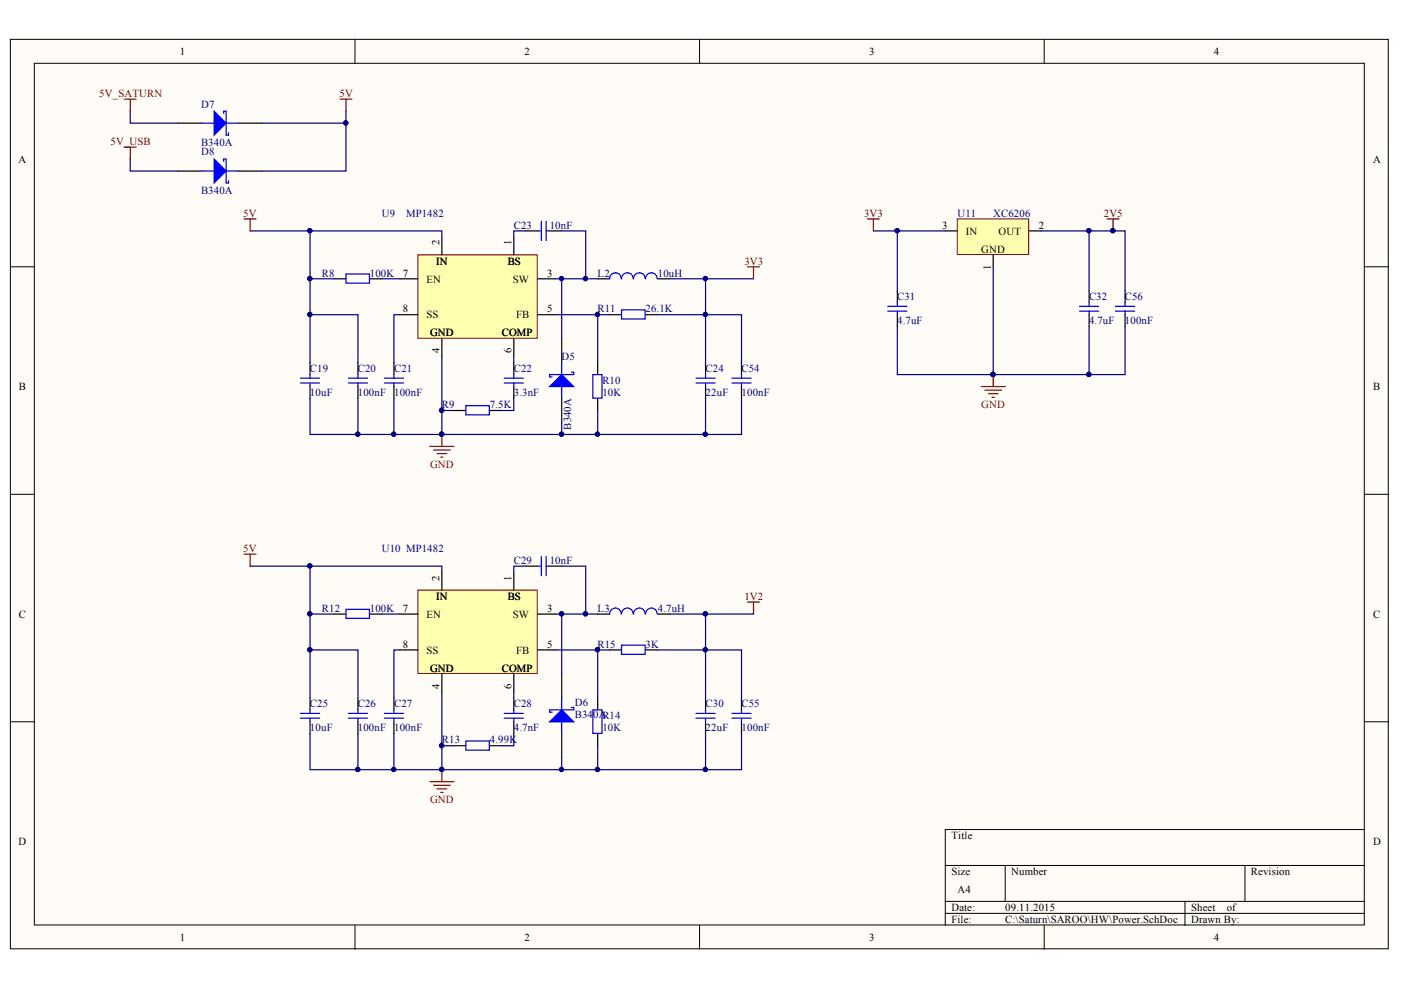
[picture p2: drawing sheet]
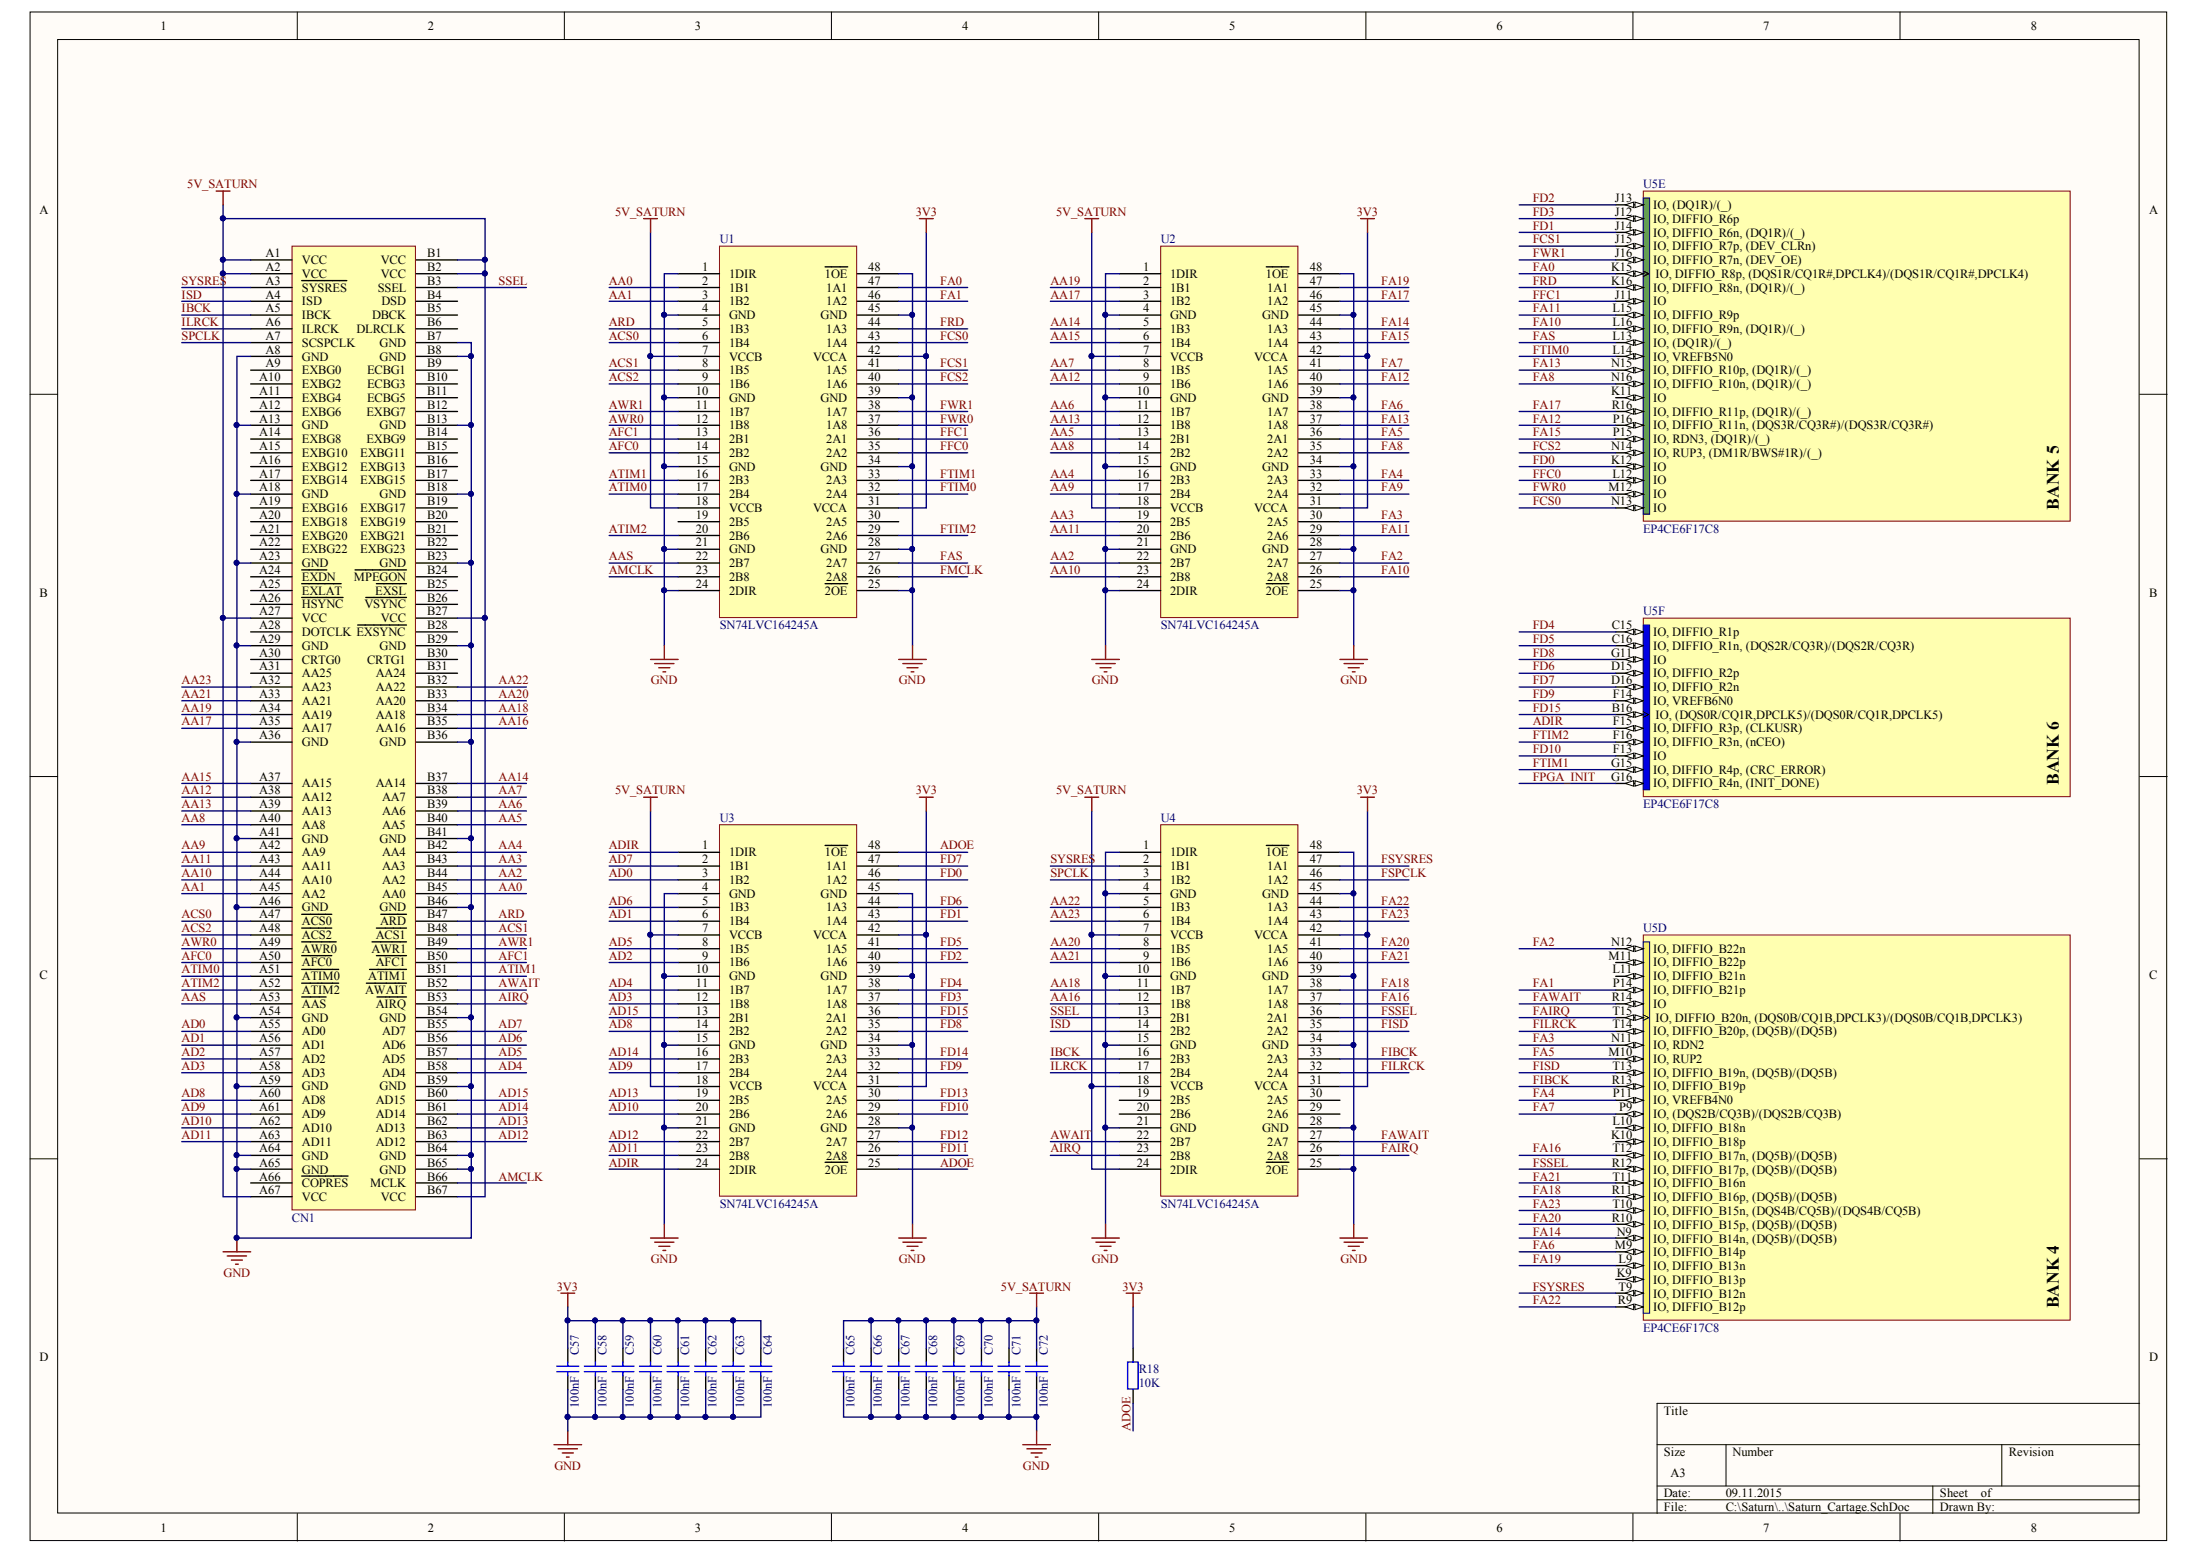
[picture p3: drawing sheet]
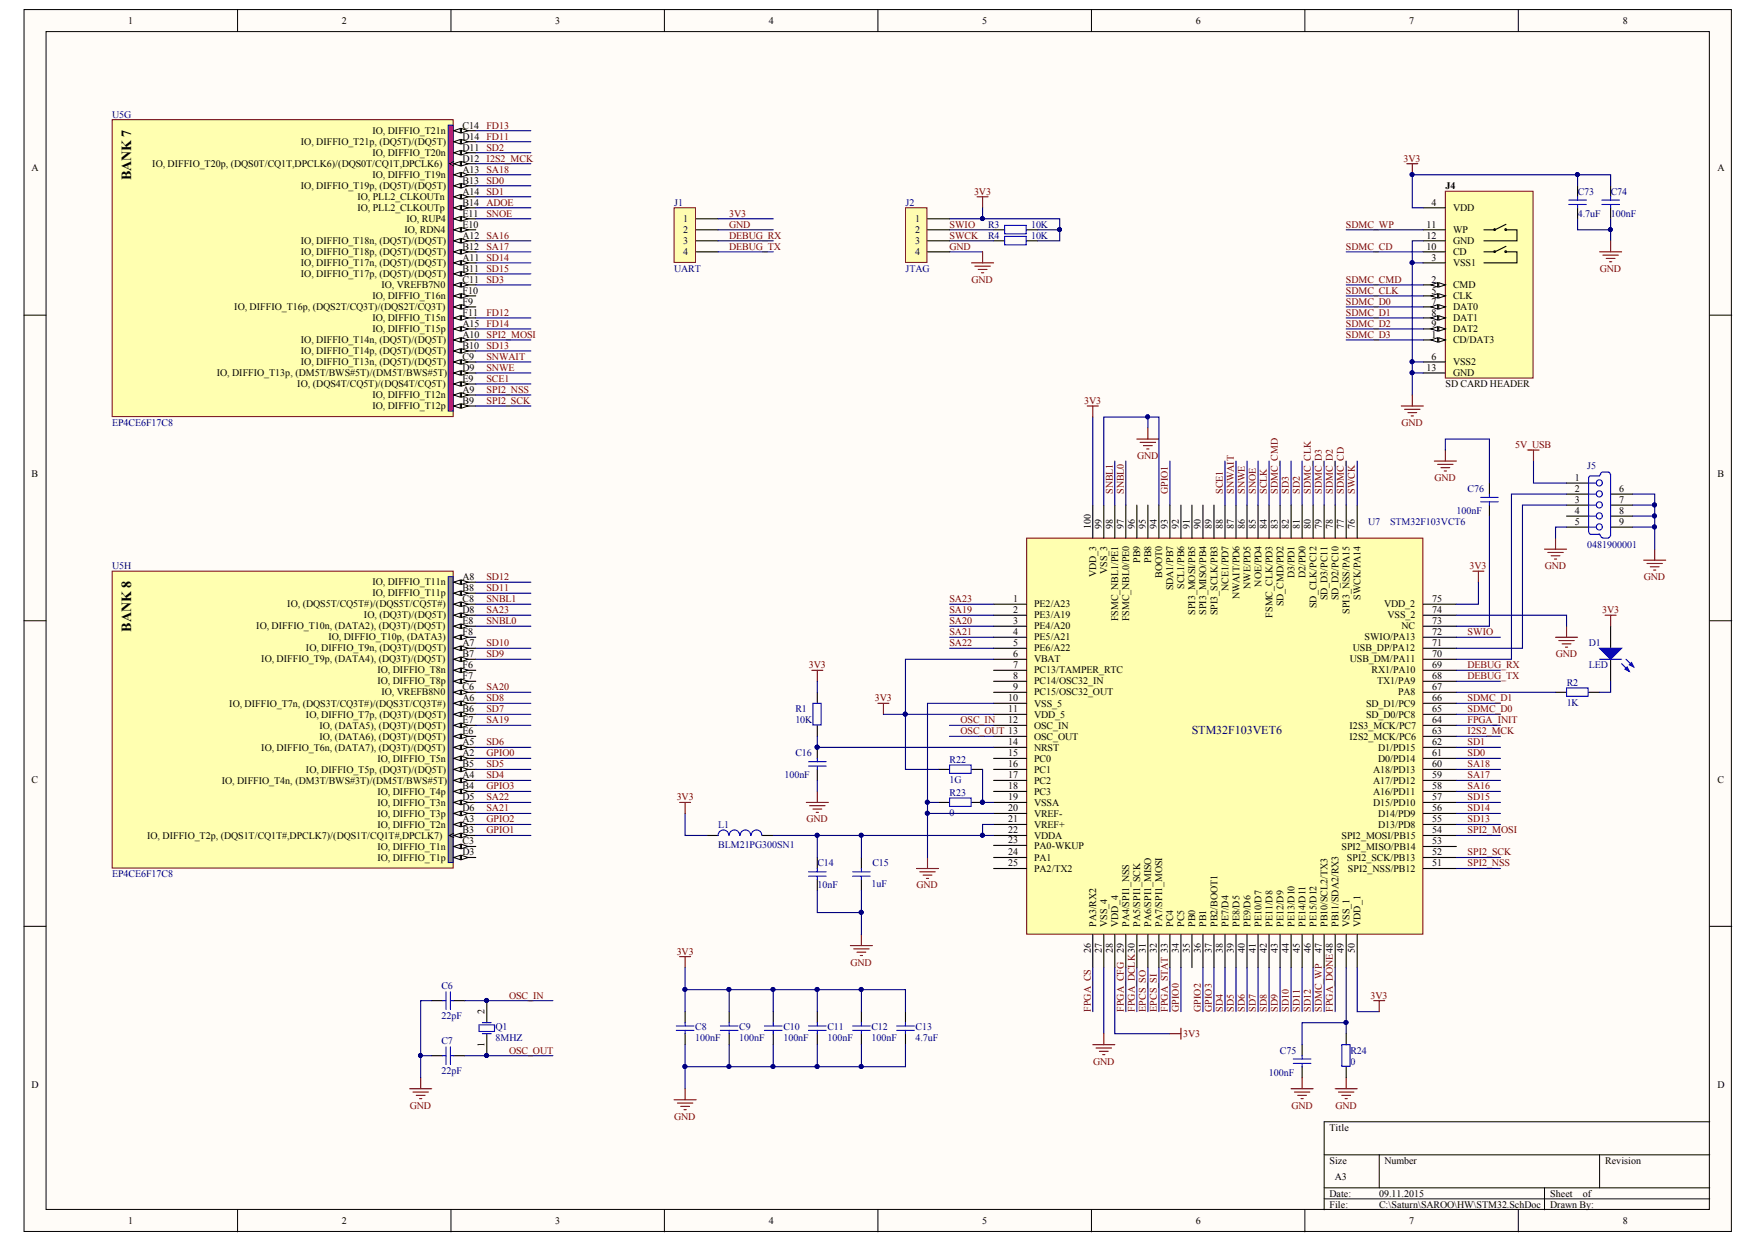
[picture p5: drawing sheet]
# Altium project ssmaster.PrjPCB
3 sheets, 87 parts. Net scope: global (net labels, ports and power ports of the same name join across sheets).
Board file: ssmaster.PcbDoc
Sheets:
  Saturn_Cartage.SchDoc
  STM32.SchDoc
  Power.SchDoc

## Sheet Saturn_Cartage.SchDoc
size A3

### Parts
C57  100nF  [C0603]
C58  100nF  [C0603]
C59  100nF  [C0603]
C60  100nF  [C0603]
C61  100nF  [C0603]
C62  100nF  [C0603]
C63  100nF  [C0603]
C64  100nF  [C0603]
C65  100nF  [C0603]
C66  100nF  [C0603]
C67  100nF  [C0603]
C68  100nF  [C0603]
C69  100nF  [C0603]
C70  100nF  [C0603]
C71  100nF  [C0603]
C72  100nF  [C0603]
CN1  SaturnCartage  [Saturn_cart]  (value not drawn)
R18  10K  [R0603]
U1  SN74LVC164245A  [DGG048]
U2  SN74LVC164245A  [DGG048]
U3  SN74LVC164245A  [DGG048]
U4  SN74LVC164245A  [DGG048]
U5  EP4CE6F17C8  [FBGA256]  (parts D,E,F of 13)

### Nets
3V3: C57.2 C58.2 C59.2 C60.2 C61.2 C62.2 C63.2 C64.2 R18.2 U1.31(VCCA) U1.42(VCCA) U2.31(VCCA) U2.42(VCCA) U3.31(VCCA) U3.42(VCCA) U4.31(VCCA) U4.42(VCCA)
5V_SATURN: C65.2 C66.2 C67.2 C68.2 C69.2 C70.2 C71.2 C72.2 CN1.A1(VCC) CN1.A2(VCC) CN1.A27(VCC) CN1.A67(VCC) CN1.B1(VCC) CN1.B2(VCC) CN1.B27(VCC) CN1.B67(VCC) U1.7(VCCB) U1.18(VCCB) U2.7(VCCB) U2.18(VCCB) U3.7(VCCB) U3.18(VCCB) U4.7(VCCB) U4.18(VCCB) U4.24(2DIR)
GND: C57.1 C58.1 C59.1 C60.1 C61.1 C62.1 C63.1 C64.1 C65.1 C66.1 C67.1 C68.1 C69.1 C70.1 C71.1 C72.1 CN1.A8(GND) CN1.A13(GND) CN1.A18(GND) CN1.A23(GND) CN1.A29(GND) CN1.A36(GND) CN1.A41(GND) CN1.A46(GND) CN1.A54(GND) CN1.A59(GND) CN1.A64(GND) CN1.A65(GND) CN1.B7(GND) CN1.B8(GND) CN1.B13(GND) CN1.B18(GND) CN1.B23(GND) CN1.B29(GND) CN1.B36(GND) CN1.B41(GND) CN1.B46(GND) CN1.B54(GND) CN1.B59(GND) CN1.B64(GND) CN1.B65(GND) U1.1(1DIR) U1.4(GND) U1.10(GND) U1.15(GND) U1.21(GND) U1.24(2DIR) U1.25(~{2OE}) U1.28(GND) U1.34(GND) U1.39(GND) U1.45(GND) U1.48(~{1OE}) U2.1(1DIR) U2.4(GND) U2.10(GND) U2.15(GND) U2.21(GND) U2.24(2DIR) U2.25(~{2OE}) U2.28(GND) U2.34(GND) U2.39(GND) U2.45(GND) U2.48(~{1OE}) U3.4(GND) U3.10(GND) U3.15(GND) U3.21(GND) U3.28(GND) U3.34(GND) U3.39(GND) U3.45(GND) U4.1(1DIR) U4.4(GND) U4.10(GND) U4.15(GND) U4.21(GND) U4.25(~{2OE}) U4.28(GND) U4.34(GND) U4.39(GND) U4.45(GND) U4.48(~{1OE})
AA0: CN1.B45(AA0) U1.2(1B1)
AA1: CN1.A45(AA2) U1.3(1B2)
AA2: CN1.B44(AA2) U2.22(2B7)
AA3: CN1.B43(AA3) U2.19(2B5)
AA4: CN1.B42(AA4) U2.16(2B3)
AA5: CN1.B40(AA5) U2.13(2B1)
AA6: CN1.B39(AA6) U2.11(1B7)
AA7: CN1.B38(AA7) U2.8(1B5)
AA8: CN1.A40(AA8) U2.14(2B2)
AA9: CN1.A42(AA9) U2.17(2B4)
AA10: CN1.A44(AA10) U2.23(2B8)
AA11: CN1.A43(AA11) U2.20(2B6)
AA12: CN1.A38(AA12) U2.9(1B6)
AA13: CN1.A39(AA13) U2.12(1B8)
AA14: CN1.B37(AA14) U2.5(1B3)
AA15: CN1.A37(AA15) U2.6(1B4)
AA16: CN1.B35(AA16) U4.12(1B8)
AA17: CN1.A35(AA17) U2.3(1B2)
AA18: CN1.B34(AA18) U4.11(1B7)
AA19: CN1.A34(AA19) U2.2(1B1)
AA20: CN1.B33(AA20) U4.8(1B5)
AA21: CN1.A33(AA21) U4.9(1B6)
AA22: CN1.B32(AA22) U4.5(1B3)
AA23: CN1.A32(AA23) U4.6(1B4)
AAS: CN1.A53(~{AAS}) U1.22(2B7)
ACS0: CN1.A47(~{ACS0}) U1.6(1B4)
ACS1: CN1.B48(~{ACS1}) U1.8(1B5)
ACS2: CN1.A48(~{ACS2}) U1.9(1B6)
AD0: CN1.A55(AD0) U3.3(1B2)
AD1: CN1.A56(AD1) U3.6(1B4)
AD2: CN1.A57(AD2) U3.9(1B6)
AD3: CN1.A58(AD3) U3.12(1B8)
AD4: CN1.B58(AD4) U3.11(1B7)
AD5: CN1.B57(AD5) U3.8(1B5)
AD6: CN1.B56(AD6) U3.5(1B3)
AD7: CN1.B55(AD7) U3.2(1B1)
AD8: CN1.A60(AD8) U3.14(2B2)
AD9: CN1.A61(AD9) U3.17(2B4)
AD10: CN1.A62(AD10) U3.20(2B6)
AD11: CN1.A63(AD11) U3.23(2B8)
AD12: CN1.B63(AD12) U3.22(2B7)
AD13: CN1.B62(AD13) U3.19(2B5)
AD14: CN1.B61(AD14) U3.16(2B3)
AD15: CN1.B60(AD15) U3.13(2B1)
ADIR: U3.1(1DIR) U3.24(2DIR) U5.F15(IO,_DIFFIO_R3p,_(CLKUSR))
ADOE: R18.1 U3.25(~{2OE}) U3.48(~{1OE})
AFC0: CN1.A50(~{AFC0}) U1.14(2B2)
AFC1: CN1.B50(~{AFC1}) U1.13(2B1)
AIRQ: CN1.B53(~{AIRQ}) U4.23(2B8)
AMCLK: CN1.B66(MCLK) U1.23(2B8)
ARD: CN1.B47(~{ARD}) U1.5(1B3)
ATIM0: CN1.A51(~{ATIM0}) U1.17(2B4)
ATIM1: CN1.B51(~{ATIM1}) U1.16(2B3)
ATIM2: CN1.A52(~{ATIM2}) U1.20(2B6)
AWAIT: CN1.B52(~{AWAIT}) U4.22(2B7)
AWR0: CN1.A49(~{AWR0}) U1.12(1B8)
AWR1: CN1.B49(~{AWR1}) U1.11(1B7)
FA0: U1.47(1A1) U5.K15(IO,_DIFFIO_R8p,_(DQS1R/CQ1R#,DPCLK4)/(DQS1R/CQ1R#,DPCLK4))
FA1: U1.46(1A2) U5.P14(IO,_DIFFIO_B21p)
FA2: U2.27(2A7) U5.N12(IO,_DIFFIO_B22n)
FA3: U2.30(2A5) U5.N11(IO,_RDN2)
FA4: U2.33(2A3) U5.P11(IO,_VREFB4N0)
FA5: U2.36(2A1) U5.M10(IO,_RUP2)
FA6: U2.38(1A7) U5.M9(IO,_DIFFIO_B14p)
FA7: U2.41(1A5) U5.P9(IO,_(DQS2B/CQ3B)/(DQS2B/CQ3B))
FA8: U2.35(2A2) U5.N16(IO,_DIFFIO_R10n,_(DQ1R)/(_))
FA9: U2.32(2A4)
FA10: U2.26(2A8) U5.L16(IO,_DIFFIO_R9n,_(DQ1R)/(_))
FA11: U2.29(2A6) U5.L15(IO,_DIFFIO_R9p)
FA12: U2.40(1A6) U5.P16(IO,_DIFFIO_R11n,_(DQS3R/CQ3R#)/(DQS3R/CQ3R#))
FA13: U2.37(1A8) U5.N15(IO,_DIFFIO_R10p,_(DQ1R)/(_))
FA14: U2.44(1A3) U5.N9(IO,_DIFFIO_B14n,_(DQ5B)/(DQ5B))
FA15: U2.43(1A4) U5.P15(IO,_RDN3,_(DQ1R)/(_))
FA16: U4.37(1A8) U5.T12(IO,_DIFFIO_B17n,_(DQ5B)/(DQ5B))
FA17: U2.46(1A2) U5.R16(IO,_DIFFIO_R11p,_(DQ1R)/(_))
FA18: U4.38(1A7) U5.R11(IO,_DIFFIO_B16p,_(DQ5B)/(DQ5B))
FA19: U2.47(1A1) U5.L9(IO,_DIFFIO_B13n)
FA20: U4.41(1A5) U5.R10(IO,_DIFFIO_B15p,_(DQ5B)/(DQ5B))
FA21: U4.40(1A6) U5.T11(IO,_DIFFIO_B16n)
FA22: U4.44(1A3) U5.R9(IO,_DIFFIO_B12p)
FA23: U4.43(1A4) U5.T10(IO,_DIFFIO_B15n,_(DQS4B/CQ5B)/(DQS4B/CQ5B))
FAIRQ: U4.26(2A8) U5.T15(IO,_DIFFIO_B20n,_(DQS0B/CQ1B,DPCLK3)/(DQS0B/CQ1B,DPCLK3))
FAS: U1.27(2A7) U5.L13(IO,_(DQ1R)/(_))
FAWAIT: U4.27(2A7) U5.R14(IO)
FCS0: U1.43(1A4) U5.N13(IO)
FCS1: U1.41(1A5) U5.J15(IO,_DIFFIO_R7p,_(DEV_CLRn))
FCS2: U1.40(1A6) U5.N14(IO,_RUP3,_(DM1R/BWS#1R)/(_))
FD0: U3.46(1A2) U5.K12(IO)
FD1: U3.43(1A4) U5.J14(IO,_DIFFIO_R6n,_(DQ1R)/(_))
FD2: U3.40(1A6) U5.J13(IO,_(DQ1R)/(_))
FD3: U3.37(1A8) U5.J12(IO,_DIFFIO_R6p)
FD4: U3.38(1A7) U5.C15(IO,_DIFFIO_R1p)
FD5: U3.41(1A5) U5.C16(IO,_DIFFIO_R1n,_(DQS2R/CQ3R)/(DQS2R/CQ3R))
FD6: U3.44(1A3) U5.D15(IO,_DIFFIO_R2p)
FD7: U3.47(1A1) U5.D16(IO,_DIFFIO_R2n)
FD8: U3.35(2A2) U5.G11(IO)
FD9: U3.32(2A4) U5.F14(IO,_VREFB6N0)
FD10: U3.29(2A6) U5.F13(IO)
FD11: U3.26(2A8)
FD12: U3.27(2A7)
FD13: U3.30(2A5)
FD14: U3.33(2A3)
FD15: U3.36(2A1) U5.B16(IO,_(DQS0R/CQ1R,DPCLK5)/(DQS0R/CQ1R,DPCLK5))
FFC0: U1.35(2A2) U5.L12(IO)
FFC1: U1.36(2A1) U5.J11(IO)
FIBCK: U4.33(2A3) U5.R13(IO,_DIFFIO_B19p)
FILRCK: U4.32(2A4) U5.T14(IO,_DIFFIO_B20p,_(DQ5B)/(DQ5B))
FISD: U4.35(2A2) U5.T13(IO,_DIFFIO_B19n,_(DQ5B)/(DQ5B))
FMCLK: U1.26(2A8)
FPGA_INIT: U5.G16(IO,_DIFFIO_R4n,_(INIT_DONE))
FRD: U1.44(1A3) U5.K16(IO,_DIFFIO_R8n,_(DQ1R)/(_))
FSPCLK: U4.46(1A2)
FSSEL: U4.36(2A1) U5.R12(IO,_DIFFIO_B17p,_(DQ5B)/(DQ5B))
FSYSRES: U4.47(1A1) U5.T9(IO,_DIFFIO_B12n)
FTIM0: U1.32(2A4) U5.L14(IO,_VREFB5N0)
FTIM1: U1.33(2A3) U5.G15(IO,_DIFFIO_R4p,_(CRC_ERROR))
FTIM2: U1.29(2A6) U5.F16(IO,_DIFFIO_R3n,_(nCEO))
FWR0: U1.37(1A8) U5.M12(IO)
FWR1: U1.38(1A7) U5.J16(IO,_DIFFIO_R7n,_(DEV_OE))
IBCK: CN1.A5(IBCK) U4.16(2B3)
ILRCK: CN1.A6(ILRCK) U4.17(2B4)
ISD: CN1.A4(ISD) U4.14(2B2)
SPCLK: CN1.A7(SCSPCLK) U4.3(1B2)
SSEL: CN1.B3(SSEL) U4.13(2B1)
SYSRES: CN1.A3(~{SYSRES}) U4.2(1B1)

Not connected (* = marked no-connect by the designer): CN1 A9(EXBG0) A10(EXBG2) A11(EXBG4) A12(EXBG6) A14(EXBG8) A15(EXBG10) A16(EXBG12) A17(EXBG14) A19(EXBG16) A20(EXBG18) A21(EXBG20) A22(EXBG22) A24(~{EXD}N) A25(~{EXLAT}) A26(~{HSYNC}) A28(DOTCLK) A30(CRTG0) A31(AA25) A66(~{COPRES}) B4(DSD) B5(DBCK) B6(DLRCLK) B9(ECBG1) B10(ECBG3) B11(ECBG5) B12(EXBG7) B14(EXBG9) B15(EXBG11) B16(EXBG13) B17(EXBG15) B19(EXBG17) B20(EXBG19) B21(EXBG21) B22(EXBG23) B24(~{MPEGON}) B25(~{EXSL}) B26(~{VSYNC}) B28(~{EXSYNC}) B30(CRTG1) B31(AA24); U1 19(2B5) 30(2A5); U4 19(2B5) 20(2B6) 29(2A6) 30(2A5); U5 K9(IO,_DIFFIO_B13p) K10(IO,_DIFFIO_B18p) K11(IO) L10(IO,_DIFFIO_B18n) L11(IO,_DIFFIO_B21n) M11(IO,_DIFFIO_B22p)

## Sheet STM32.SchDoc
size A3

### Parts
C6  22pF  [C0603]
C7  22pF  [C0603]
C8  100nF  [C0603]
C9  100nF  [C0603]
C10  100nF  [C0603]
C11  100nF  [C0603]
C12  100nF  [C0603]
C13  4.7uF  [C0603]
C14  10nF  [C0603]
C15  1uF  [C0603]
C16  100nF  [C0603]
C73  4.7uF  [C0603]
C74  100nF  [C0603]
C75  100nF  [C0603]
C76  100nF  [C0603]
D1  LED  [D0603]
J1  UART  [SIP4]
J2  JTAG  [SIP4]
J4  SD CARD HEADER  [KSDC012551]
J5  0481900001  [Micro USB]
L1  BLM21PG300SN1  [R0805]
Q1  8MHZ  [SMD_CRYSTAL]
R1  10K  [R0603]
R2  1K  [R0603]
R3  10K  [R0603]
R4  10K  [R0603]
R22  1G  [R0603]
R23  0  [R0603]
R24  0  [R0603]
U5  EP4CE6F17C8  [FBGA256]  (parts G,H of 13)
U7  STM32F103VCT6  [TQFP-100]

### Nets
3V3: C8.2 C9.2 C10.2 C11.2 C12.2 C13.2 C73.2 C74.2 D1.1 J1.1 J2.1 J4.4(VDD) L1.1 R1.2 R3.2 R4.2 R22.2 U7.6(VBAT) U7.11(VDD_5) U7.28(VDD_4) U7.50(VDD_1) U7.75(VDD_2) U7.100(VDD_3)
5V_USB: J5.1(V_BUS_(5V))
GND: C6.2 C7.2 C8.1 C9.1 C10.1 C11.1 C12.1 C13.1 C14.1 C15.1 C16.2 C73.1 C74.1 C75.2 C76.1 J1.2 J2.4 J4.3(VSS1) J4.6(VSS2) J4.12(GND) J4.13(GND) J5.5(GND) J5.6(Tab) J5.7(Tab) J5.8(Tab) J5.9(Tab) R23.2 R24.2 U7.10(VSS_5) U7.20(VREF-) U7.27(VSS_4) U7.74(VSS_2) U7.94(BOOT0) U7.99(VSS_3)
ADOE: U5.B14(IO,_PLL2_CLKOUTp)
DEBUG_RX: J1.3 U7.69(RX1/PA10)
DEBUG_TX: J1.4 U7.68(TX1/PA9)
EPCS_SI: U7.32(PA7/SPI1_MOSI)
EPCS_SO: U7.31(PA6/SPI1_MISO)
FD11: U5.D14(IO,_DIFFIO_T21p,_(DQ5T)/(DQ5T))
FD12: U5.F11(IO,_DIFFIO_T15n)
FD13: U5.C14(IO,_DIFFIO_T21n)
FD14: U5.A15(IO,_DIFFIO_T15p)
FPGA_CFG: U7.29(PA4/SPI1_NSS)
FPGA_CS: U7.26(PA3/RX2)
FPGA_DCLK: U7.30(PA5/SPI1_SCK)
FPGA_DONE: U7.48(PB11/SDA2/RX3)
FPGA_INIT: U7.64(I2S3_MCK/PC7)
FPGA_STAT: U7.33(PC4)
GPIO0: U5.A2(IO,_DIFFIO_T5n) U7.34(PC5)
GPIO1: U5.B3(IO,_DIFFIO_T2p,_(DQS1T/CQ1T#,DPCLK7)/(DQS1T/CQ1T#,DPCLK7)) U7.93(SDA1/PB7)
GPIO2: U5.A3(IO,_DIFFIO_T2n) U7.36(PB1)
GPIO3: U5.B4(IO,_DIFFIO_T4p) U7.37(PB2/BOOT1)
I2S2_MCK: U5.D12(IO,_DIFFIO_T20p,_(DQS0T/CQ1T,DPCLK6)/(DQS0T/CQ1T,DPCLK6)) U7.63(I2S2_MCK/PC6)
OSC_IN: C6.1 Q1.2(OSC2) U7.12(OSC_IN)
OSC_OUT: C7.1 Q1.1(OSC1) U7.13(OSC_OUT)
SA16: U5.A12(IO,_DIFFIO_T18n,_(DQ5T)/(DQ5T)) U7.58(A16/PD11)
SA17: U5.B12(IO,_DIFFIO_T18p,_(DQ5T)/(DQ5T)) U7.59(A17/PD12)
SA18: U5.A13(IO,_DIFFIO_T19n) U7.60(A18/PD13)
SA19: U5.E7(IO,_(DATA5),_(DQ3T)/(DQ5T)) U7.2(PE3/A19)
SA20: U5.C6(IO,_VREFB8N0) U7.3(PE4/A20)
SA21: U5.D6(IO,_DIFFIO_T3p) U7.4(PE5/A21)
SA22: U5.D5(IO,_DIFFIO_T3n) U7.5(PE6/A22)
SA23: U5.D8(IO,_(DQ3T)/(DQ5T)) U7.1(PE2/A23)
SCE1: U5.E9(IO,_(DQS4T/CQ5T)/(DQS4T/CQ5T)) U7.88(NCE1/PD7)
SCLK: U7.84(FSMC_CLK/PD3)
SD0: U5.B13(IO,_DIFFIO_T19p,_(DQ5T)/(DQ5T)) U7.61(D0/PD14)
SD1: U5.A14(IO,_PLL2_CLKOUTn) U7.62(D1/PD15)
SD2: U5.D11(IO,_DIFFIO_T20n) U7.81(D2/PD0)
SD3: U5.C11(IO,_VREFB7N0) U7.82(D3/PD1)
SD4: U5.A4(IO,_DIFFIO_T4n,_(DM3T/BWS#3T)/(DM5T/BWS#5T)) U7.38(PE7/D4)
SD5: U5.B5(IO,_DIFFIO_T5p,_(DQ3T)/(DQ5T)) U7.39(PE8/D5)
SD6: U5.A5(IO,_DIFFIO_T6n,_(DATA7),_(DQ3T)/(DQ5T)) U7.40(PE9/D6)
SD7: U5.B6(IO,_DIFFIO_T7p,_(DQ3T)/(DQ5T)) U7.41(PE10/D7)
SD8: U5.A6(IO,_DIFFIO_T7n,_(DQS3T/CQ3T#)/(DQS3T/CQ3T#)) U7.42(PE11/D8)
SD9: U5.B7(IO,_DIFFIO_T9p,_(DATA4),_(DQ3T)/(DQ5T)) U7.43(PE12/D9)
SD10: U5.A7(IO,_DIFFIO_T9n,_(DQ3T)/(DQ5T)) U7.44(PE13/D10)
SD11: U5.B8(IO,_DIFFIO_T11p) U7.45(PE14/D11)
SD12: U5.A8(IO,_DIFFIO_T11n) U7.46(PE15/D12)
SD13: U5.B10(IO,_DIFFIO_T14p,_(DQ5T)/(DQ5T)) U7.55(D13/PD8)
SD14: U5.A11(IO,_DIFFIO_T17n,_(DQ5T)/(DQ5T)) U7.56(D14/PD9)
SD15: U5.B11(IO,_DIFFIO_T17p,_(DQ5T)/(DQ5T)) U7.57(D15/PD10)
SDMC_CD: J4.10(CD) U7.77(SPI3_NSS/PA15)
SDMC_CLK: J4.5(CLK) U7.80(SD_CLK/PC12)
SDMC_CMD: J4.2(CMD) U7.83(SD_CMD/PD2)
SDMC_D0: J4.7(DAT0) U7.65(SD_D0/PC8)
SDMC_D1: J4.8(DAT1) U7.66(SD_D1/PC9)
SDMC_D2: J4.9(DAT2) U7.78(SD_D2/PC10)
SDMC_D3: J4.1(CD/DAT3) U7.79(SD_D3/PC11)
SDMC_WP: J4.11(WP) U7.47(PB10/SCL2/TX3)
SNBL0: U5.E8(IO,_DIFFIO_T10n,_(DATA2),_(DQ3T)/(DQ5T)) U7.97(FSMC_NBL0/PE0)
SNBL1: U5.C8(IO,_(DQS5T/CQ5T#)/(DQS5T/CQ5T#)) U7.98(FSMC_NBL1/PE1)
SNOE: U5.E11(IO,_RUP4) U7.85(NOE/PD4)
SNWAIT: U5.C9(IO,_DIFFIO_T13n,_(DQ5T)/(DQ5T)) U7.87(NWAIT/PD6)
SNWE: U5.D9(IO,_DIFFIO_T13p,_(DM5T/BWS#5T)/(DM5T/BWS#5T)) U7.86(NWE/PD5)
SPI2_MOSI: U5.A10(IO,_DIFFIO_T14n,_(DQ5T)/(DQ5T)) U7.54(SPI2_MOSI/PB15)
SPI2_NSS: U5.A9(IO,_DIFFIO_T12n) U7.51(SPI2_NSS/PB12)
SPI2_SCK: U5.B9(IO,_DIFFIO_T12p) U7.52(SPI2_SCK/PB13)
SWCK: J2.3 R4.1 U7.76(SWCK/PA14)
SWIO: J2.2 R3.1 U7.72(SWIO/PA13)
NetC14_2: C14.2 C15.2 L1.2 U7.21(VREF+) U7.22(VDDA)
NetC16_1: C16.1 R1.1 U7.14(NRST)
NetC75_1: C75.1 R24.1 U7.49(VSS_1)
NetC76_2: C76.2 U7.73(NC)
NetD1_2: D1.2 R2.1
NetJ5_2: J5.2(D-) U7.70(USB_DM/PA11)
NetJ5_3: J5.3(D+) U7.71(USB_DP/PA12)
NetR2_2: R2.2 U7.67(PA8)
NetR22_1: R22.1 R23.1 U7.19(VSSA)

Not connected (* = marked no-connect by the designer): J5 4(NC); U5 C3(IO,_DIFFIO_T1n) D3(IO,_DIFFIO_T1p) E6(IO,_(DATA6),_(DQ3T)/(DQ5T)) E10(IO,_RDN4) F6(IO,_DIFFIO_T8n) F7(IO,_DIFFIO_T8p) F8(IO,_DIFFIO_T10p,_(DATA3)) F9(IO,_DIFFIO_T16p,_(DQS2T/CQ3T)/(DQS2T/CQ3T)) F10(IO,_DIFFIO_T16n); U7 7(PC13/TAMPER_RTC) 8(PC14/OSC32_IN) 9(PC15/OSC32_OUT) 15(PC0) 16(PC1) 17(PC2) 18(PC3) 23(PA0-WKUP) 24(PA1) 25(PA2/TX2) 35(PB0) 53(SPI2_MISO/PB14) 89(SPI3_SCLK/PB3) 90(SPI3_MISO/PB4) 91(SPI3_MOSI/PB5) 92(SCL1/PB6) 95(PB8) 96(PB9)

## Sheet Power.SchDoc
size A4

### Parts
C19  10uF  [C1206]
C20  100nF  [C0603]
C21  100nF  [C0603]
C22  3.3nF  [C0603]
C23  10nF  [C0603]
C24  22uF  [C1206]
C25  10uF  [C1206]
C26  100nF  [C0603]
C27  100nF  [C0603]
C28  4.7nF  [C0603]
C29  10nF  [C0603]
C30  22uF  [C1206]
C31  4.7uF  [C0603]
C32  4.7uF  [C0603]
C54  100nF  [C0603]
C55  100nF  [C0603]
C56  100nF  [C0603]
D5  B340A  [SMA]
D6  B340A  [SMA]
D7  B340A  [SMA]
D8  B340A  [SMA]
L2  10uH  [CDRH5D28]
L3  4.7uH  [CDRH5D28]
R8  100K  [R0603]
R9  7.5K  [R0603]
R10  10K  [R0603]
R11  26.1K  [R0603]
R12  100K  [R0603]
R13  4.99K  [R0603]
R14  10K  [R0603]
R15  3K  [R0603]
U9  MP1482  [SOIC-8]
U10  MP1482  [SOIC-8]
U11  XC6206  [SOT-23]

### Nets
1V2: C30.1 C55.2 L3.2 R15.1
2V5: C32.2 C56.2 U11.2(OUT)
3V3: C24.1 C31.2 C54.2 L2.2 R11.1 U11.3(IN)
5V: C19.2 C20.2 C25.2 C26.2 D7.2(K) D8.2(K) R8.2 R12.2 U9.2(IN) U10.2(IN)
5V_SATURN: D7.1(A)
5V_USB: D8.1(A)
GND: C19.1 C20.1 C21.1 C24.2 C25.1 C26.1 C27.1 C30.2 C31.1 C32.1 C54.1 C55.1 C56.1 D5.1(A) D6.1(A) R9.2 R10.1 R13.2 R14.1 U9.4(GND) U10.4(GND) U11.1(GND)
NetC21_2: C21.2 U9.8(SS)
NetC22_1: C22.1 R9.1
NetC22_2: C22.2 U9.6(COMP)
NetC23_1: C23.1 D5.2(K) L2.1 U9.3(SW)
NetC23_2: C23.2 U9.1(BS)
NetC27_2: C27.2 U10.8(SS)
NetC28_1: C28.1 R13.1
NetC28_2: C28.2 U10.6(COMP)
NetC29_1: C29.1 D6.2(K) L3.1 U10.3(SW)
NetC29_2: C29.2 U10.1(BS)
NetR8_1: R8.1 U9.7(EN)
NetR10_2: R10.2 R11.2 U9.5(FB)
NetR12_1: R12.1 U10.7(EN)
NetR14_2: R14.2 R15.2 U10.5(FB)

## Nets that join several sheets
3V3: Saturn_Cartage (17 pins), STM32 (23 pins), Power (6 pins)
5V_SATURN: Saturn_Cartage (25 pins), Power (D7.1)
5V_USB: STM32 (J5.1), Power (D8.1)
GND: Saturn_Cartage (84 pins), STM32 (34 pins), Power (22 pins)
ADOE: Saturn_Cartage (R18.1 U3.25 U3.48), STM32 (U5.B14)
FD11: Saturn_Cartage (U3.26), STM32 (U5.D14)
FD12: Saturn_Cartage (U3.27), STM32 (U5.F11)
FD13: Saturn_Cartage (U3.30), STM32 (U5.C14)
FD14: Saturn_Cartage (U3.33), STM32 (U5.A15)
FPGA_INIT: Saturn_Cartage (U5.G16), STM32 (U7.64)
